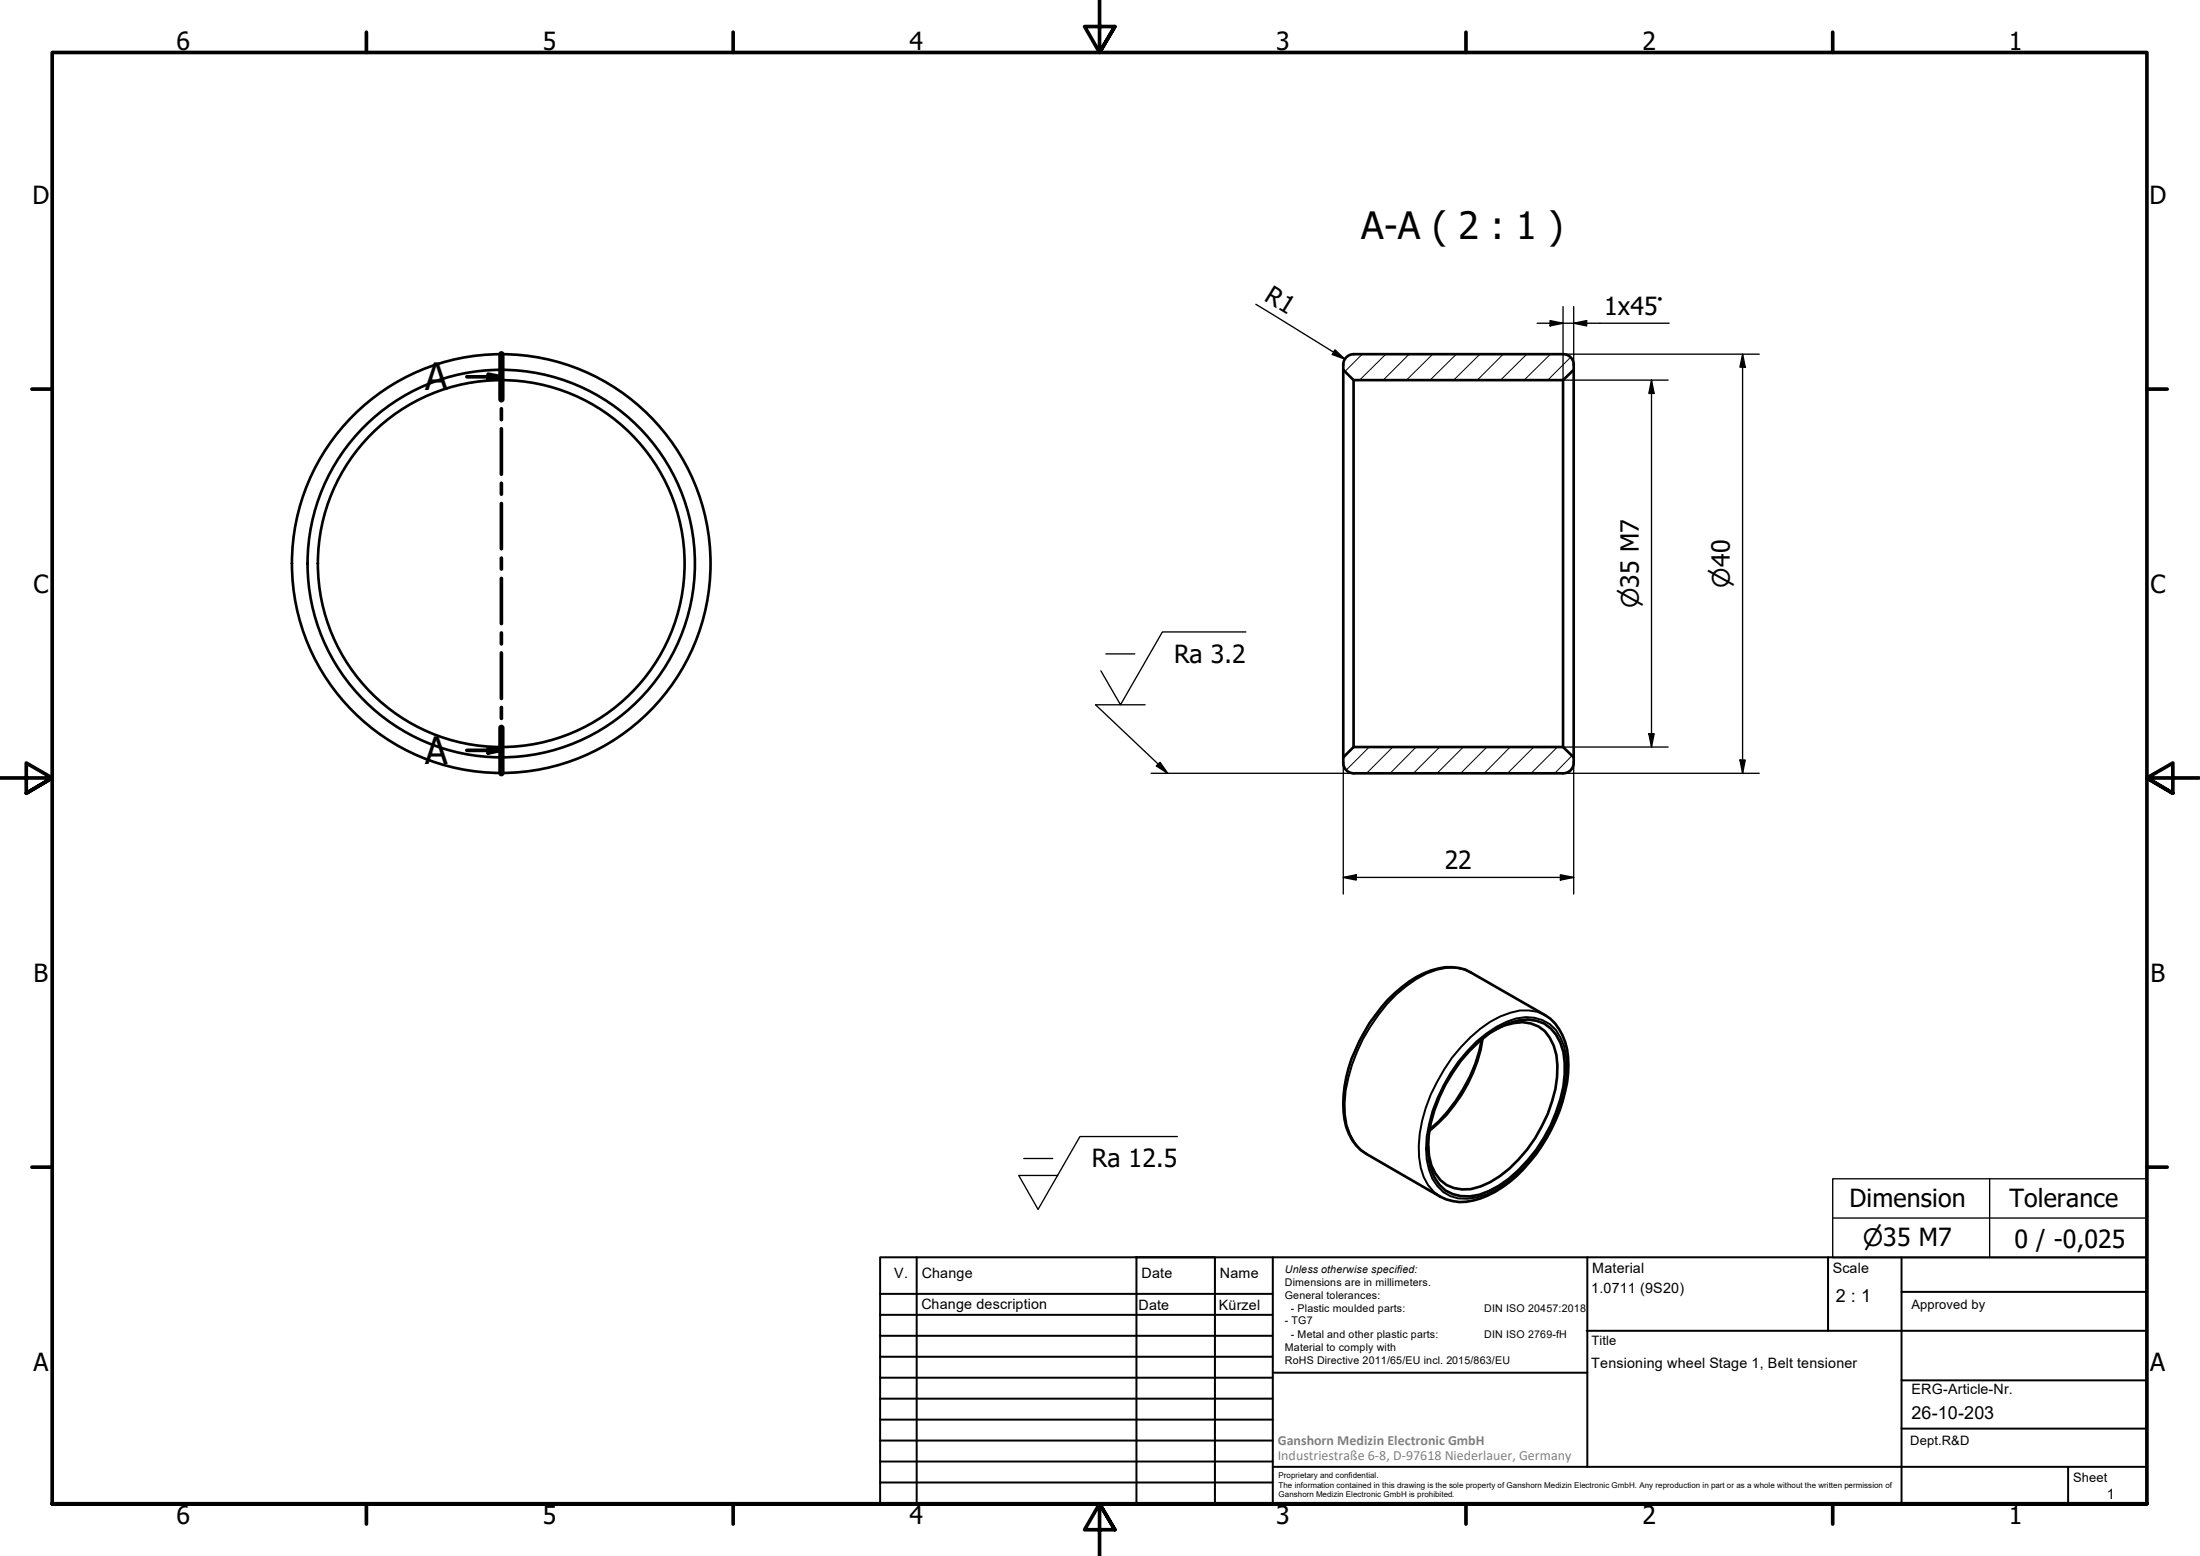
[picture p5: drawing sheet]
<svg xmlns="http://www.w3.org/2000/svg" width="420mm" height="297mm" viewBox="0 0 420 297" stroke-linecap="round" stroke-linejoin="round" font-family="sans-serif">
<!-- layer: Hatch (ISO) -->
<g fill="none" stroke="#000" stroke-width=".19">
<path d="M260.2 67.6l-3.3 3.3M264.7 67.6l-5 5M269.1 67.6l-4.9 5M273.6 67.6l-5 5M278.1 67.6l-5 5M282.6 67.6l-5 5M287.1 67.6l-5 5M291.6 67.6l-5 5M296.1 67.6l-5 5M300 68.2l-4.4 4.4M261.5 142.6l-4.4 4.4M266 142.6l-5 5"/>
<path d="M270.4 142.6l-4.9 5M275 142.6l-5.1 5M279.5 142.6l-5.1 5M284 142.6l-5 5M288.4 142.6l-4.9 5M292.9 142.6l-5 5M297.4 142.6l-5 5M300.2 144.3l-3.3 3.3"/>
</g>
<!-- layer: Visible (ISO) -->
<g fill="none" stroke="#000" stroke-width=".51">
<path d="M256.5 69.6v1l2 2h40l2-2v-1M256.5 70.6v74M258.5 67.6h40M258.5 72.6v70M258.5 67.6a2 2 0 0 0-2 2M298.5 72.6v70M298.5 67.6a2 2 0 0 1 2 2M300.5 70.6v74M256.5 145.6a2 2 0 0 0 2 2M256.5 145.6v-1l2-2h40l2 2v1M258.5 147.6h40M300.5 145.6a2 2 0 0 1-2 2"/>
<path d="M265 190.9a20.3 20.3 0 0 1 9.6-6 8.8 8.8 0 0 1 6.3 .8l14.2 8.1a10 10 0 0 1 4.4 8 28.4 28.4 0 0 1-5.1 16.9 24.6 24.6 0 0 1-11.6 10.1 9 9 0 0 1-7.7-.3l-14.2-8.2a9.5 9.5 0 0 1-4.3-8 26.3 26.3 0 0 1 4-15.3 40.2 40.2 0 0 1 4.4-6.1zM283 198.4a30.5 30.5 0 0 1-10 17.3M283.1 198.2a28.4 28.4 0 0 1-10.1 17.7M285.4 196.6a9.7 9.7 0 0 1 7-1.2 6.2 6.2 0 0 1 4.3 4.2 16.3 16.3 0 0 1-.3 10.6 26.9 26.9 0 0 1-11.8 15.5 8.5 8.5 0 0 1-8.3 .5 7.9 7.9 0 0 1-3.4-5.5l-.2-2M280.7 200.6a18.6 18.6 0 0 1 9.3-5.8 6.6 6.6 0 0 1 8 4.3 16.6 16.6 0 0 1 0 10.8 28.9 28.9 0 0 1-11.7 16.5 10.2 10.2 0 0 1-8.9 1.6 7.5 7.5 0 0 1-4.5-6.8 24 24 0 0 1 3.1-14.1l3-4.5z"/>
<circle cx="95.7" cy="107.6" r="35"/>
<circle cx="95.7" cy="107.6" r="37"/>
<circle cx="95.7" cy="107.6" r="40"/>
</g>
<!-- layer: Visible Narrow (ISO) -->
<path d="M280.9 185.7a8 8 0 0 0-6.6-.5 23.1 23.1 0 0 0-11.1 8.6 31.8 31.8 0 0 0-6.4 16.8 11.7 11.7 0 0 0 2.9 8.7l1.2 1M282 198.8a19 19 0 0 1 7.6-4.4 7.3 7.3 0 0 1 9.1 5.3 21.9 21.9 0 0 1-1.6 13.7 30 30 0 0 1-11.3 13.7 11.7 11.7 0 0 1-7.3 1.7 6.9 6.9 0 0 1-5.6-5.5 16.8 16.8 0 0 1 0-8.7 31.9 31.9 0 0 1 9.1-15.8zM295.1 193.8a8.5 8.5 0 0 0-6.7-.5 20.1 20.1 0 0 0-9.4 6.6 31 31 0 0 0-8 18.8 11.7 11.7 0 0 0 2.8 8.8l1.3 1" fill="none" stroke="#000" stroke-width=".38"/>
<!-- layer: Section Line (ISO) -->
<g fill="none" stroke="#000" stroke-width=".7">
<path d="M89.2 71.9h6.6M93.2 71.4l2.6 .5-2.6 .5zM95.8 67.6v8.6M95.8 78v2.1M95.8 81.8v8.7M95.8 92.3v2M95.8 96.1v8.7M95.8 106.5v2.1M95.8 110.4v8.6M95.8 120.8v2.1M95.8 124.6v8.7M95.8 135.1v2"/>
<path d="M95.8 138.9v8.7M89.2 143.2h6.6M93.2 142.7l2.6 .5-2.6 .5z"/>
</g>
<path d="M95.8 67.6v8.6M95.8 138.9v8.7" fill="none" stroke="#000" stroke-width="1.2"/>
<path d="M93.2 71.4l2.6 .5-2.6 .5zM93.2 142.7l2.6 .5-2.6 .5z" fill="#000"/>
<!-- layer: Border (ISO) -->
<g fill="none" stroke="#000" stroke-width=".7">
<path d="M70 6.1v3.9M140 6.1v3.9M210 0v10l-2.9-4.9h5.8l-2.9 4.9 2.9-4.9M280 6.1v3.9M350 6.1v3.9M6.1 74.3h3.9M410 74.3h3.9M0 148.5h10l-5-2.8v5.7l5-2.9-5 2.9M420 148.5h-10l5-2.8v5.7l-5-2.9 5 2.9M6.1 222.8h3.9M410 222.8h3.9M10 287.1v-277.1h400v277.1h-400h400"/>
<path d="M70 287.1v3.8M140 287.1v3.8M212.9 292l-2.9-4.9 2.9 4.9h-5.8l2.9-4.9v9.9M280 287.1v3.8M350 287.1v3.8"/>
</g>
<!-- layer: TitleBlock -->
<g fill="none" stroke="#000" stroke-width=".38">
<path d="M168.1 251h75M168.1 247h75M168.1 255h75M168.1 259h75M175.1 240v47M216.9 240h15M217 240v47M232 240v47M243.1 240.1v46.9h-75v-47h241.9v47.1h-167M303 254h107M303.1 240v40M349.1 240v14"/>
<path d="M363.2 240v47.1M363.2 246.6h46.8M168.1 271h75M168.1 263h75M168.1 267h75M168.1 275h75M168.1 279h75M243.1 262.1h60M363.2 272.7h46.8M363.2 263.5h46.8M168.1 283h75M216.9 287h15"/>
<path d="M243.1 280h166.9M395 280.1v7"/>
</g>
<!-- layer: Sketch Geometry (ISO) -->
<path d="M350 225h60v15.1h-60zM350 232.5h60M380 225v15.1" fill="none" stroke="#000" stroke-width=".25"/>
<!-- layer: Dimension (ISO) -->
<g fill="none" stroke="#000" stroke-width=".25">
<path d="M239.8 58.1l17.1 10.5M298.5 58.5v14.1h20.1M300.5 58.5v12.1M255 66.8l1.9 1.8-2.5-.9zM293.6 61.7h25.2M296 61.2l2.5 .5-2.5 .5zM298.5 67.6h37.5M300.5 61.7l2.5-.5v1zM315.4 72.6l.5 2.5h-1zM315.4 72.6v70M332.8 67.6l.5 2.5h-1zM332.8 67.6v80"/>
<path d="M256.5 144.6v26.1M298.5 147.6h37.5M298.5 142.6h20.1M300.5 144.6v26.1M314.9 140.1h1l-.5 2.5zM332.3 145.1h1l-.5 2.5zM256.5 167.5l2.5-.5v1zM256.5 167.5h44M298 167l2.5 .5-2.5 .5z"/>
</g>
<path d="M255 66.8l1.9 1.8-2.5-.9zM296 61.2l2.5 .5-2.5 .5zM300.5 61.7l2.5-.5v1zM315.4 72.6l.5 2.5h-1zM332.8 67.6l.5 2.5h-1zM314.9 140.1h1l-.5 2.5zM332.3 145.1h1l-.5 2.5zM256.5 167.5l2.5-.5v1zM298 167l2.5 .5-2.5 .5z" fill="#000"/>
<!-- layer: Symbol (ISO) -->
<path d="M211.2 124.8h5.5M218.7 134.5h-9.5l13.8 13.1M237.9 120.6h-15.9l-8 13.9-3.8-6.4M219.8 147.6h38.7M220.9 146.2l.7-.7 1.4 2.1zM224.9 217h-18.7l-8 13.9-3.6-6.5h7.4M195.5 221.2h5.5" fill="none" stroke="#000" stroke-width=".25"/>
<path d="M220.9 146.2l.7-.7 1.4 2.1z" fill="#000"/>
<g font-size="7.2">
<text x="260" y="45.6">A-A ( 2 : 1 )</text>
<text x="81.2" y="74.5">A</text>
<text x="81.2" y="145.9">A</text>
</g>
<g font-size="4.8">
<text x="33.7" y="9.6">6</text>
<text x="103.7" y="9.6">5</text>
<text x="173.7" y="9.6">4</text>
<text x="243.7" y="9.6">3</text>
<text x="313.7" y="9.6">2</text>
<text x="383.7" y="9.6">1</text>
<text x="6.2" y="38.9">D</text>
<text x="410.5" y="38.9">D</text>
<text x="241.2" y="57.2" transform="rotate(32 241.2 57.2)">R1</text>
<text x="306.4" y="60.1">1x45°</text>
<text x="6.4" y="113.1">C</text>
<text x="410.7" y="113.1">C</text>
<text x="224.2" y="126.5">Ra 3.2</text>
<text x="275.9" y="166">22</text>
<text x="6.4" y="187.4">B</text>
<text x="410.7" y="187.4">B</text>
<text x="208.5" y="222.9">Ra 12.5</text>
<text x="353.3" y="230.5">Dimension</text>
<text x="383.8" y="230.4">Tolerance</text>
<text x="384.7" y="238.3">0 / -0,025</text>
<text x="6.4" y="261.7">A</text>
<text x="410.7" y="261.7">A</text>
<text x="33.7" y="290.9">6</text>
<text x="103.7" y="290.9">5</text>
<text x="173.7" y="290.9">4</text>
<text x="243.7" y="290.9">3</text>
<text x="313.7" y="290.9">2</text>
<text x="383.7" y="290.9">1</text>
</g>
<g font-size="4.6">
<text x="330.4" y="112.2" transform="rotate(-90 330.4 112.2)">⌀40</text>
<text x="313" y="116.1" transform="rotate(-90 313 116.1)">⌀35 M7</text>
<text x="355.8" y="237.9">⌀35 M7</text>
</g>
<g font-size="3.4">
<text x="350.6" y="248.5">2 : 1</text>
<text x="365.1" y="270.9">26-10-203</text>
</g>
<g font-size="2.7">
<text x="170.8" y="244">V.</text>
<text x="176" y="244">Change</text>
<text x="218" y="244">Date</text>
<text x="233" y="244">Name</text>
<text x="304.1" y="243">Material</text>
<text x="350" y="243.1">Scale</text>
<text x="176" y="249.9">Change description</text>
<text x="217.4" y="250">Date</text>
<text x="232.8" y="250">Kürzel</text>
<text x="303.9" y="246.8">1.0711 (9S20)</text>
<text x="303.9" y="261.2">Tensioning wheel Stage 1, Belt tensioner</text>
<text x="365.1" y="266.1">ERG-Article-Nr.</text>
<text x="402.3" y="286.2">1</text>
</g>
<g font-size="2.7" fill="#808080">
<text x="244" y="275.8">Ganshorn Medizin Electronic GmbH</text>
<text x="244" y="278.7">Industriestraße 6-8, D-97618 Niederlauer, Germany</text>
</g>
<g font-size="2.5">
<text x="365.1" y="249.9">Approved by</text>
<text x="304" y="256.8">Title</text>
<text x="364.8" y="275.8">Dept.R&amp;D</text>
<text x="395.9" y="282.9">Sheet</text>
</g>
<g font-size="2">
<text x="245.4" y="242.9">Unless otherwise specified:</text>
<text x="245.4" y="245.4">Dimensions are in millimeters.</text>
<text x="245.4" y="247.9">General tolerances:</text>
<text x="246.5" y="250.4">- Plastic moulded parts:</text>
<text x="283.5" y="250.4">DIN ISO 20457:2018</text>
<text x="245.4" y="252.8">- TG7</text>
<text x="245.4" y="257.9">Material to comply with</text>
<text x="246.5" y="255.4">- Metal and other plastic parts:</text>
<text x="283.5" y="255.4">DIN ISO 2769-fH</text>
<text x="245.4" y="260.3">RoHS Directive 2011/65/EU incl. 2015/863/EU</text>
</g>
<g font-size="1.5">
<text x="244.2" y="282.2">Proprietary and confidential.</text>
<text x="244.2" y="284">The information contained in this drawing is the sole property of Ganshorn Medizin Electronic GmbH. Any reproduction in part or as a whole without the written permission of</text>
<text x="244.2" y="285.8">Ganshorn Medizin Electronic GmbH is prohibited.</text>
</g>
</svg>
